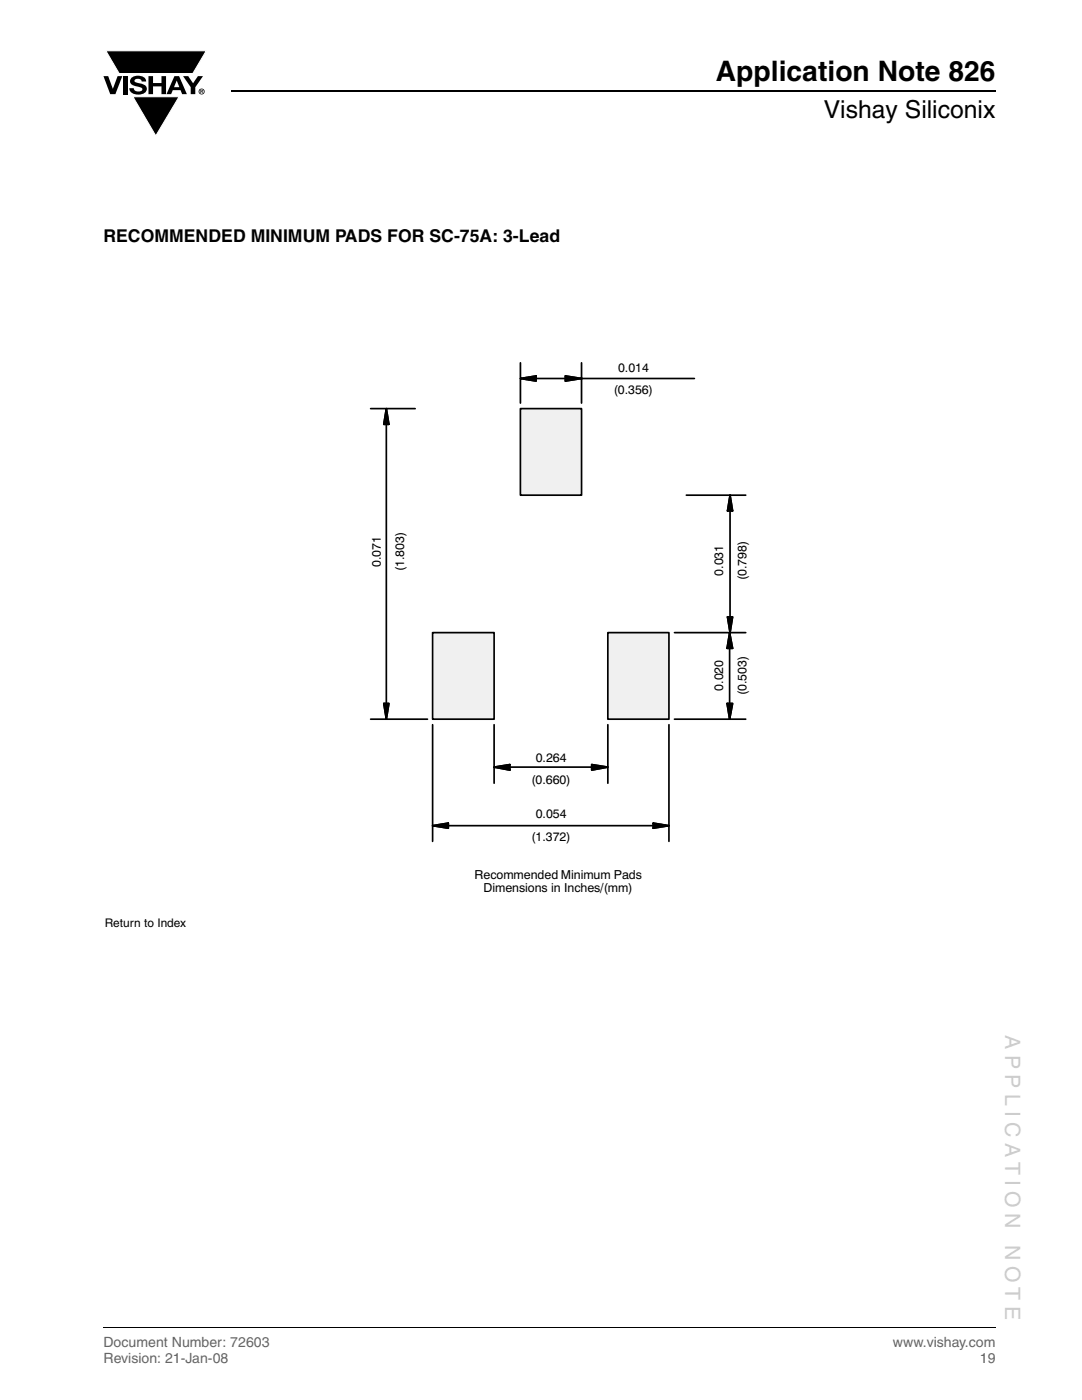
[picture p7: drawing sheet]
<svg xmlns="http://www.w3.org/2000/svg" width="216mm" height="279mm" viewBox="0 0 216 279" stroke-linecap="round" stroke-linejoin="round" font-family="sans-serif">
<path d="M46.1 18.2h152.5" fill="none" stroke="#000" stroke-width=".36"/>
<path d="M20.6 10.1h20.7v17.2h-20.7z" fill="#fff"/>
<g fill="#000">
<path d="M20.6 15.2h1l.9 2.5 1-2.5h.9l-1.4 3.6h-1zM21.1 10.1h20.1l-2.7 4.6h-14.7zM24.6 15.2h.9v3.6h-.9zM26.3 15.5a2.1 2.1 0 0 1 2.8 .3l.1 .5h-.9a.79 .79 0 0 0-.7-.6 .79 .79 0 0 0-.8 .4l.3 .3 1 .3a1.08 1.08 0 0 1 1.2 1 1.08 1.08 0 0 1-1.1 1.1 1.73 1.73 0 0 1-2.4-1.2h.9a.96 .96 0 0 0 .8 .7 .96 .96 0 0 0 .9-.5 1.31 1.31 0 0 0-1.2-.6 1.03 1.03 0 0 1-1.1-.5 1.03 1.03 0 0 1 .2-1.2zM29.6 15.2h.9v1.4h1.7v-1.4h.9v3.6h-.9v-1.6h-1.7v1.6h-.9zM26.5 19.3h9.2l-4.6 7.8zM36.5 15.2h1.1l.9 1.4 1-1.4h1l-1.5 2.2v1.4h-.9v-1.4z"/>
<path d="M35.3 16.1l-.6 1.3h1.1zM34.8 15.2h.9l1.6 3.6h-1l-.3-.8h-1.5l-.3 .8h-1z"/>
<path d="M40.1 18v.2h.2v-.1zM40 17.9l.4 .1 .1 .1-.2 .2 .2 .3-.3-.3-.1 .3h-.1zM39.8 18.3a.46 .46 0 0 0 .9 0 .46 .46 0 0 0-.9 0zM39.6 18.3a.6 .6 0 0 1 1.2 0 .6 .6 0 0 1-1.2 0z"/>
</g>
<path d="M21.1 10.1h20.1l-2.7 4.6h-14.7zM26.5 19.3h9.2l-4.6 7.8z" fill="none" stroke="#fff" stroke-width=".2"/>
<path d="M20.6 265h178" fill="none" stroke="#000" stroke-width=".2"/>
<g fill="#fff">
<path d="M36.1 170.5h24.9v4.7h-24.9z"/>
<path d="M36.1 170.5h25v.1h-25z"/>
<path d="M60.9 170.5h.2v4.7h-.2z"/>
<path d="M36 175.1h25v.1h-25z"/>
<path d="M36 170.5h.2v4.7h-.2z"/>
<path d="M20.9 53.8h177.5v187.6h-177.5z"/>
</g>
<path d="M86.3 126.3h12.3v17.2h-12.3z" fill="#f0f0f0"/>
<path d="M86.3 126.3h12.3v17.2h-12.3z" fill="none" stroke="#000" stroke-width=".34"/>
<path d="M103.8 81.6h12.2v17.2h-12.2z" fill="#f0f0f0"/>
<path d="M103.8 81.6h12.2v17.2h-12.2z" fill="none" stroke="#000" stroke-width=".34"/>
<path d="M121.3 126.3h12.2v17.2h-12.2z" fill="#f0f0f0"/>
<g fill="none" stroke="#000" stroke-width=".34">
<path d="M103.8 75.5l3.2-.5v1zM103.8 72.4v8M107 75.5h5.8M112.8 75l3.2 .5-3.2 .5zM116 72.4v8M116 75.5h22.6M74 81.6h8.8M77.1 84.7v55.7M77.1 81.6l.5 3.1h-1zM137 98.8h11.8M145.7 98.8l.5 3.2h-1zM145.7 102v21.1"/>
<path d="M121.3 126.3h12.2v17.2h-12.2zM134.6 126.3h14.2M145.2 123.1h1l-.5 3.2zM145.6 129.4v11M145.6 126.3l.6 3.1h-1.1zM74 143.5h11.3M76.6 140.4h1l-.5 3.1zM86.3 144.6v23.3M98.6 144.6v11.7M98.6 153.1l3.1-.5v1.1zM101.7 153.1h16.4M118.1 152.6l3.2 .5-3.2 .6z"/>
<path d="M121.3 144.6v11.7M133.5 144.6v23.3M134.6 143.5h14.2M145.1 140.4h1.1l-.6 3.1zM86.3 164.8l3.2-.5v1zM89.5 164.8h40.8M130.3 164.3l3.2 .5-3.2 .5z"/>
</g>
<path d="M103.8 75.5l3.2-.5v1zM112.8 75l3.2 .5-3.2 .5zM77.1 81.6l.5 3.1h-1zM145.7 98.8l.5 3.2h-1zM145.6 126.3l.6 3.1h-1.1zM145.2 123.1h1l-.5 3.2zM76.6 140.4h1l-.5 3.1zM98.6 153.1l3.1-.5v1.1zM118.1 152.6l3.2 .5-3.2 .6zM145.1 140.4h1.1l-.6 3.1zM86.3 164.8l3.2-.5v1zM130.3 164.3l3.2 .5-3.2 .5z" fill="#000" stroke="#000" stroke-width=".34"/>
<g fill="#fff">
<path d="M32.4 178.5h35v21.4h-35z"/>
<path d="M32.4 178.4h35.1v.2h-35.1z"/>
<path d="M67.3 178.5h.2v21.5h-.2z"/>
<path d="M32.3 199.8h35.1v.2h-35.1z"/>
<path d="M32.3 178.4h.1v21.5h-.1z"/>
</g>
<text font-size="5.6" x="142.9" y="16.1">Application Note 826</text>
<text font-size="4.9" x="164.4" y="23.6">Vishay Siliconix</text>
<g font-size="4.2" fill="#ccc">
<text x="200.6" y="206.6" transform="rotate(90 200.6 206.6)">A P P L I C A T I O N</text>
<text x="200.6" y="248.5" transform="rotate(90 200.6 248.5)">N O T E</text>
</g>
<text font-size="3.5" x="20.6" y="48.3">RECOMMENDED MINIMUM PADS FOR SC-75A: 3-Lead</text>
<g font-size="2.8" fill="#656565">
<text x="20.6" y="268.9">Document Number: 72603</text>
<text x="178.2" y="268.9">www.vishay.com</text>
<text x="20.6" y="272.1">Revision: 21-Jan-08</text>
<text x="195.5" y="272.1">19</text>
</g>
<g font-size="2.5">
<text x="123.3" y="74.3">0.014</text>
<text x="122.5" y="78.7">(0.356)</text>
<text x="76" y="113.1" transform="rotate(-90 76 113.1)">0.071</text>
<text x="80.6" y="114" transform="rotate(-90 80.6 114)">(1.803)</text>
<text x="144.3" y="114.9" transform="rotate(-90 144.3 114.9)">0.031</text>
<text x="149" y="115.8" transform="rotate(-90 149 115.8)">(0.798)</text>
<text x="144.3" y="137.9" transform="rotate(-90 144.3 137.9)">0.020</text>
<text x="149" y="138.7" transform="rotate(-90 149 138.7)">(0.503)</text>
<text x="106.9" y="152.1">0.264</text>
<text x="106" y="156.5">(0.660)</text>
<text x="106" y="167.7">(1.372)</text>
<text x="106.9" y="163.3">0.054</text>
<text x="94.7" y="175.4">Recommended Minimum Pads</text>
<text x="96.5" y="178.1">Dimensions in Inches/(mm)</text>
</g>
<text font-size="2.4" x="20.9" y="185">Return to Index</text>
</svg>
